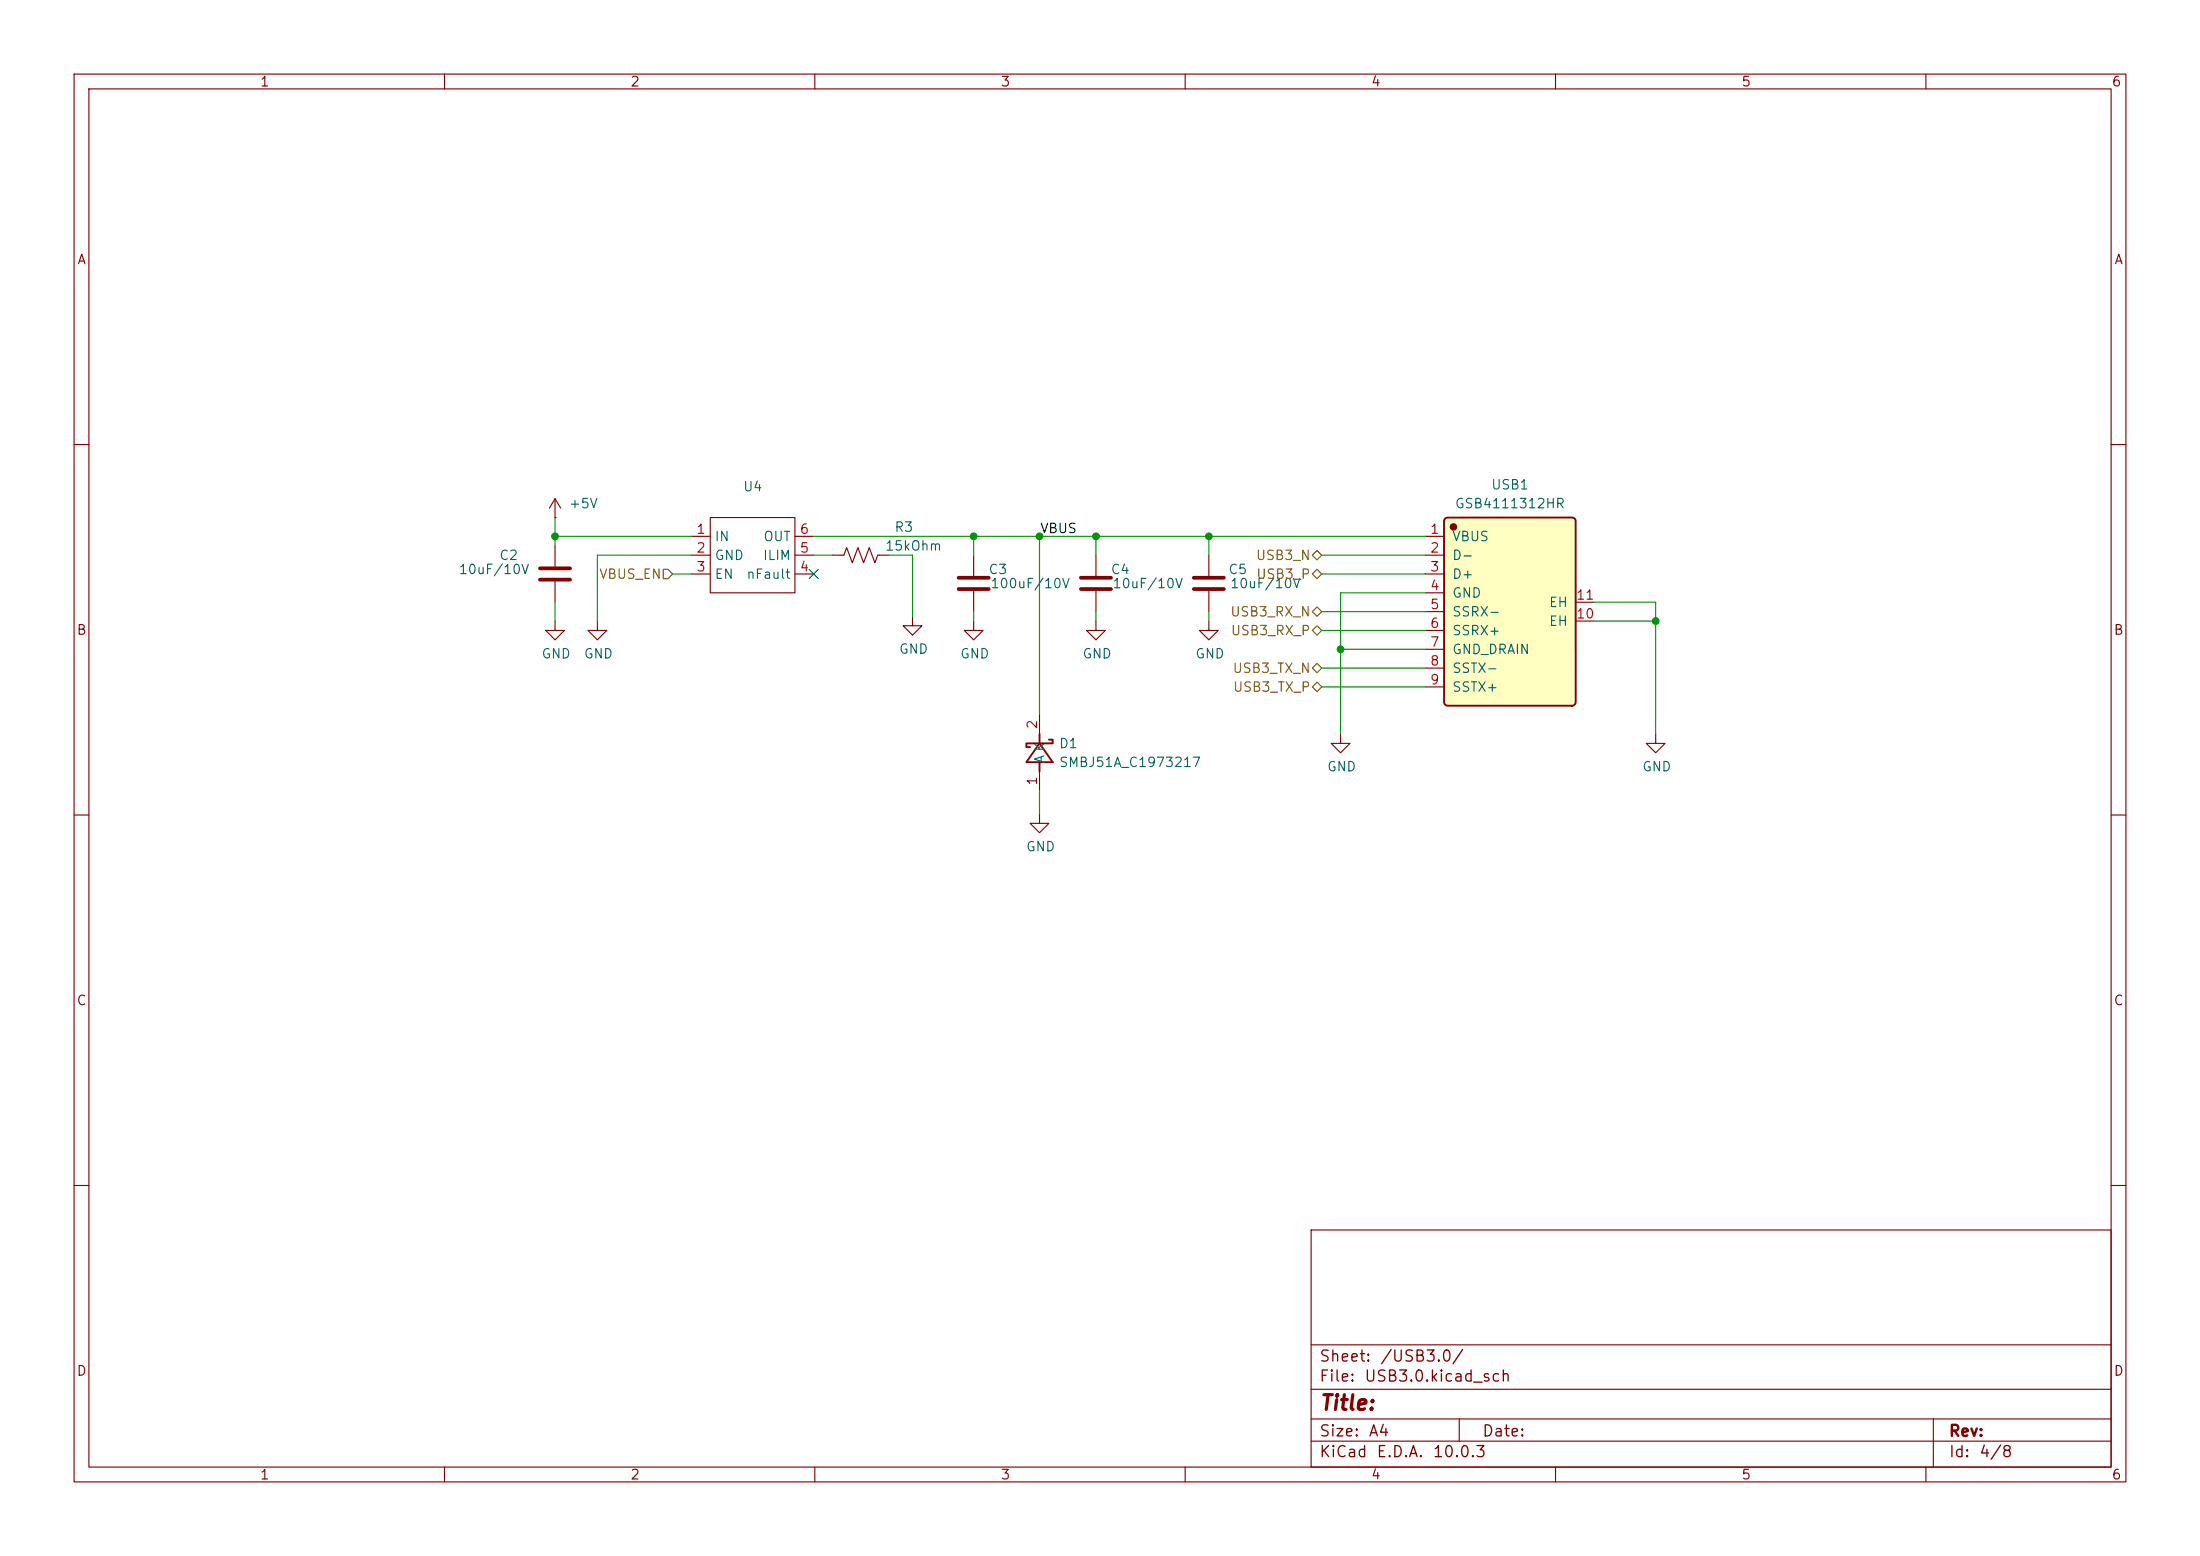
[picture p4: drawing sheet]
<svg xmlns="http://www.w3.org/2000/svg" width="297mm" height="210mm" viewBox="0 0 297 210" stroke-linecap="round" stroke-linejoin="round" font-family="sans-serif">
<g fill="none" stroke="#840000" stroke-width=".15">
<path d="M10 10h277v190h-277zM12 12h273v186h-273zM60 10v2M110 10v2M160 10v2M210 10v2M260 10v2M10 60h2M93.3 72.4h2.6M93.3 74.9h2.6M93.3 77.5h2.6M95.9 69.9h11.4v10.1h-11.4z"/>
<path d="M107.3 72.4h2.6M107.3 74.9h2.6M107.3 77.5h2.6M285 60h2M123.2 83.2v1.3h1.3l-1.3 1.2-1.3-1.2h1.3M131.4 83.8v1.3h1.3l-1.3 1.3-1.2-1.3h1.2M140.3 96.5v2.6M181 99.1v1.2h1.2l-1.2 1.3-1.3-1.3h1.3M10 110h2M140.3 109.9v1.2h1.3l-1.3 1.3-1.2-1.3h1.2M140.3 104.1v2.6M285 110h2"/>
<path d="M10 160h2M177 166h108v32h-108zM285 160h2M60 198v2M110 198v2M160 198v2M177 194.5h108M177 191.5h108M177 187.5h108M177 181.5h108M197 191.5v3M210 198v2"/>
<path d="M260 198v2M261 191.5v6.5"/>
</g>
<path d="M140.3 99.1v1.2M141.6 99.8h.5v.5h-3.5v.5h.5M140.3 100.3l1.8 2.6h-3.5zM140.3 102.9v1.2" fill="none" stroke="#840000" stroke-width=".25"/>
<path d="M195.1 70l.3-.1h16.8l.4 .2 .1 .2v24.4a.51 .51 0 0 1-.5 .6h-16.7l-.5-.3v-.2l-.1-24.4z" fill="#ffffc2"/>
<circle cx="196.2" cy="71.1" r=".38" fill="#840000" stroke="#840000" stroke-width=".25"/>
<path d="M195.1 70l.3-.1h16.8l.4 .2 .1 .2v24.4a.51 .51 0 0 1-.5 .6h-16.7l-.5-.3v-.2l-.1-24.4z" fill="none" stroke="#840000" stroke-width=".25"/>
<g fill="none" stroke="#840000" stroke-width=".15">
<path d="M74.9 69.9h.1M74.9 67.3v2.6M74.9 73.7v2.8M74.9 78.5v2.8M74.9 67.3l-.7 1.3M74.9 67.3l.8 1.3M112.4 74.9h1.5l.4-1 .8 2 .7-2 .8 2 .7-2 .8 2 .4-1h1.5M131.4 74.9v2.8M131.4 79.8v2.8M148 74.9v2.8M148 79.8v2.8M163.2 74.9v2.8"/>
<path d="M163.2 79.8v2.8M192.4 72.4h2.5M192.4 74.9h2.5M192.4 77.5h2.5M74.9 83.8v1.3h1.3l-1.3 1.3-1.2-1.3h1.2M80.6 83.8v1.3h1.3l-1.3 1.3-1.2-1.3h1.2M148 83.8v1.3h1.2l-1.2 1.3-1.3-1.3h1.3M163.2 83.8v1.3h1.3l-1.3 1.3-1.3-1.3h1.3M192.4 80h2.5M192.4 82.6h2.5M192.4 85.1h2.5M192.4 87.6h2.5"/>
<path d="M192.4 90.2h2.5M192.4 92.7h2.5M212.7 83.8h2.6M212.7 81.3h2.6M223.5 99.1v1.2h1.3l-1.3 1.3-1.3-1.3h1.3"/>
</g>
<path d="M72.9 76.7h4.1M72.9 78.2h4.1M129.4 78h4.1M129.4 79.5h4.1M145.9 78h4.1M145.9 79.5h4.1M161.2 78h4M161.2 79.5h4" fill="none" stroke="#840000" stroke-width=".51"/>
<path d="M89.5 76.8h.7l.6 .7-.6 .6h-.7zM177.2 77.5l.6-.7 .6 .7-.6 .6zM177.8 74.3l.6 .6-.6 .7-.6-.7zM177.2 85.1l.6-.6 .6 .6-.6 .6zM177.2 90.2l.6-.7 .6 .7-.6 .6zM177.2 92.7l.6-.6 .6 .6-.6 .6zM177.2 82.6l.6-.7 .6 .7-.6 .6z" fill="none" stroke="#725600" stroke-width=".15"/>
<g fill="none" stroke="#009600" stroke-width=".15">
<path d="M74.9 72.4h18.4M74.9 69.9v3.8M90.8 77.5h2.5M93.3 74.9h-12.7v8.9M109.9 72.4h82.5M109.9 74.9h2.5M120 74.9h3.2v8.3M131.4 72.4v2.5M140.3 72.4v24.1M148 72.4v2.5M163.2 72.4v2.5M178.4 74.9h14"/>
<path d="M178.4 77.5h14M74.9 81.3v2.5M131.4 82.6v1.2M148 82.6v1.2M163.2 82.6v1.2M178.4 82.6h14M178.4 90.2h14M178.4 85.1h14M178.4 92.7h14M181 87.6h11.4M192.4 80h-11.4v19.1M215.3 81.3h8.2v17.8"/>
<path d="M215.3 83.8h8.2M140.3 106.7v3.2"/>
</g>
<path d="M109.2 76.9l1.3 1.2M110.5 76.9l-1.3 1.2" fill="none" stroke="#000084" stroke-width=".15"/>
<g fill="#009600" stroke="#009600" stroke-width=".14">
<circle cx="163.2" cy="72.4" r=".46"/>
<circle cx="74.9" cy="72.4" r=".46"/>
<circle cx="223.5" cy="83.8" r=".46"/>
<circle cx="181" cy="87.6" r=".46"/>
<circle cx="131.4" cy="72.4" r=".46"/>
<circle cx="148" cy="72.4" r=".46"/>
<circle cx="140.3" cy="72.4" r=".46"/>
</g>
<text font-size="2" fill="#840000" x="178" y="190.8">Title:</text>
<g font-size="1.5" fill="#840000">
<text x="178" y="184.2">Sheet:</text>
<text x="186.2" y="184.2">/USB3.0/</text>
<text x="178" y="186.9">File:</text>
<text x="184.1" y="186.9">USB3.0.kicad_sch</text>
<text x="178" y="197.1">KiCad</text>
<text x="178" y="194.3">Size:</text>
<text x="184.7" y="194.3">A4</text>
<text x="185.7" y="197.1">E.D.A.</text>
<text x="193.3" y="197.1">10.0.3</text>
<text x="200" y="194.3">Date:</text>
<text x="263" y="194.3">Rev:</text>
<text x="263" y="197.1">Id:</text>
<text x="267.1" y="197.1">4/8</text>
</g>
<g font-size="1.3" fill="#840000">
<text x="35" y="12">1</text>
<text x="85" y="12">2</text>
<text x="135" y="12">3</text>
<text x="185" y="12">4</text>
<text x="235" y="12">5</text>
<text x="285" y="12">6</text>
<text x="10.3" y="36">A</text>
<text x="285.3" y="36">A</text>
<text x="10.3" y="86">B</text>
<text x="285.3" y="86">B</text>
<text x="10.3" y="136">C</text>
<text x="285.3" y="136">C</text>
<text x="10.3" y="186">D</text>
<text x="285.3" y="186">D</text>
<text x="35" y="200">1</text>
<text x="85" y="200">2</text>
<text x="135" y="200">3</text>
<text x="185" y="200">4</text>
<text x="235" y="200">5</text>
<text x="285" y="200">6</text>
</g>
<g font-size="1.3" fill="#006464">
<text x="76.7" y="68.9">+5V</text>
<text x="100.2" y="66.6">U4</text>
<text x="196.3" y="68.9">GSB4111312HR</text>
<text x="201.2" y="66.4">USB1</text>
<text x="61.8" y="77.8">10uF/10V</text>
<text x="67.3" y="75.9">C2</text>
<text x="96.4" y="73.4">IN</text>
<text x="96.4" y="75.9">GND</text>
<text x="102.9" y="75.9">ILIM</text>
<text x="103" y="73.4">OUT</text>
<text x="119.4" y="74.6">15kOhm</text>
<text x="120.7" y="72.1">R3</text>
<text x="133.4" y="77.8">C3</text>
<text x="149.9" y="77.8">C4</text>
<text x="165.7" y="77.8">C5</text>
<text x="196" y="73.4">VBUS</text>
<text x="196" y="75.9">D-</text>
<text x="96.4" y="78.4">EN</text>
<text x="100.7" y="78.4">nFault</text>
<text x="133.6" y="79.7">100uF/10V</text>
<text x="150.1" y="79.7">10uF/10V</text>
<text x="166" y="79.7">10uF/10V</text>
<text x="196" y="78.4">D+</text>
<text x="196" y="81">GND</text>
<text x="196" y="83.5">SSRX-</text>
<text x="209" y="82.3">EH</text>
<text x="73" y="89.2">GND</text>
<text x="78.7" y="89.2">GND</text>
<text x="121.3" y="88.6">GND</text>
<text x="129.5" y="89.2">GND</text>
<text x="146" y="89.2">GND</text>
<text x="161.3" y="89.2">GND</text>
<text x="196" y="86.1">SSRX+</text>
<text x="196" y="88.6">GND_DRAIN</text>
<text x="209" y="84.8">EH</text>
<text x="196" y="91.1">SSTX-</text>
<text x="196" y="93.7">SSTX+</text>
<text x="142.9" y="101.3">D1</text>
<text x="141.3" y="103.1" transform="rotate(-90 141.3 103.1)">A K</text>
<text x="142.9" y="103.8">SMBJ51A_C1973217</text>
<text x="179.1" y="104.4">GND</text>
<text x="221.6" y="104.4">GND</text>
<text x="138.4" y="115.2">GND</text>
</g>
<g font-size="1.3" fill="#a90000">
<text x="93.9" y="72.4">1</text>
<text x="93.9" y="74.9">2</text>
<text x="93.9" y="77.4">3</text>
<text x="107.9" y="77.4">4</text>
<text x="107.9" y="74.9">5</text>
<text x="107.9" y="72.4">6</text>
<text x="193" y="72.4">1</text>
<text x="193" y="74.9">2</text>
<text x="193" y="77.4">3</text>
<text x="193" y="80">4</text>
<text x="193" y="82.5">5</text>
<text x="212.7" y="83.8">10</text>
<text x="212.7" y="81.3">11</text>
<text x="193" y="85.1">6</text>
<text x="193" y="87.6">7</text>
<text x="193" y="90.1">8</text>
<text x="193" y="92.7">9</text>
<text x="140.3" y="98.5" transform="rotate(-90 140.3 98.5)">2</text>
<text x="140.3" y="106.1" transform="rotate(-90 140.3 106.1)">1</text>
</g>
<text font-size="1.3" fill="#0f0f0f" x="140.3" y="72.3">VBUS</text>
<g font-size="1.3" fill="#725600">
<text x="169.5" y="75.9">USB3_N</text>
<text x="80.8" y="78.4">VBUS_EN</text>
<text x="166" y="83.5">USB3_RX_N</text>
<text x="169.5" y="78.4">USB3_P</text>
<text x="166.1" y="86.1">USB3_RX_P</text>
<text x="166.3" y="91.1">USB3_TX_N</text>
<text x="166.4" y="93.7">USB3_TX_P</text>
</g>
</svg>
